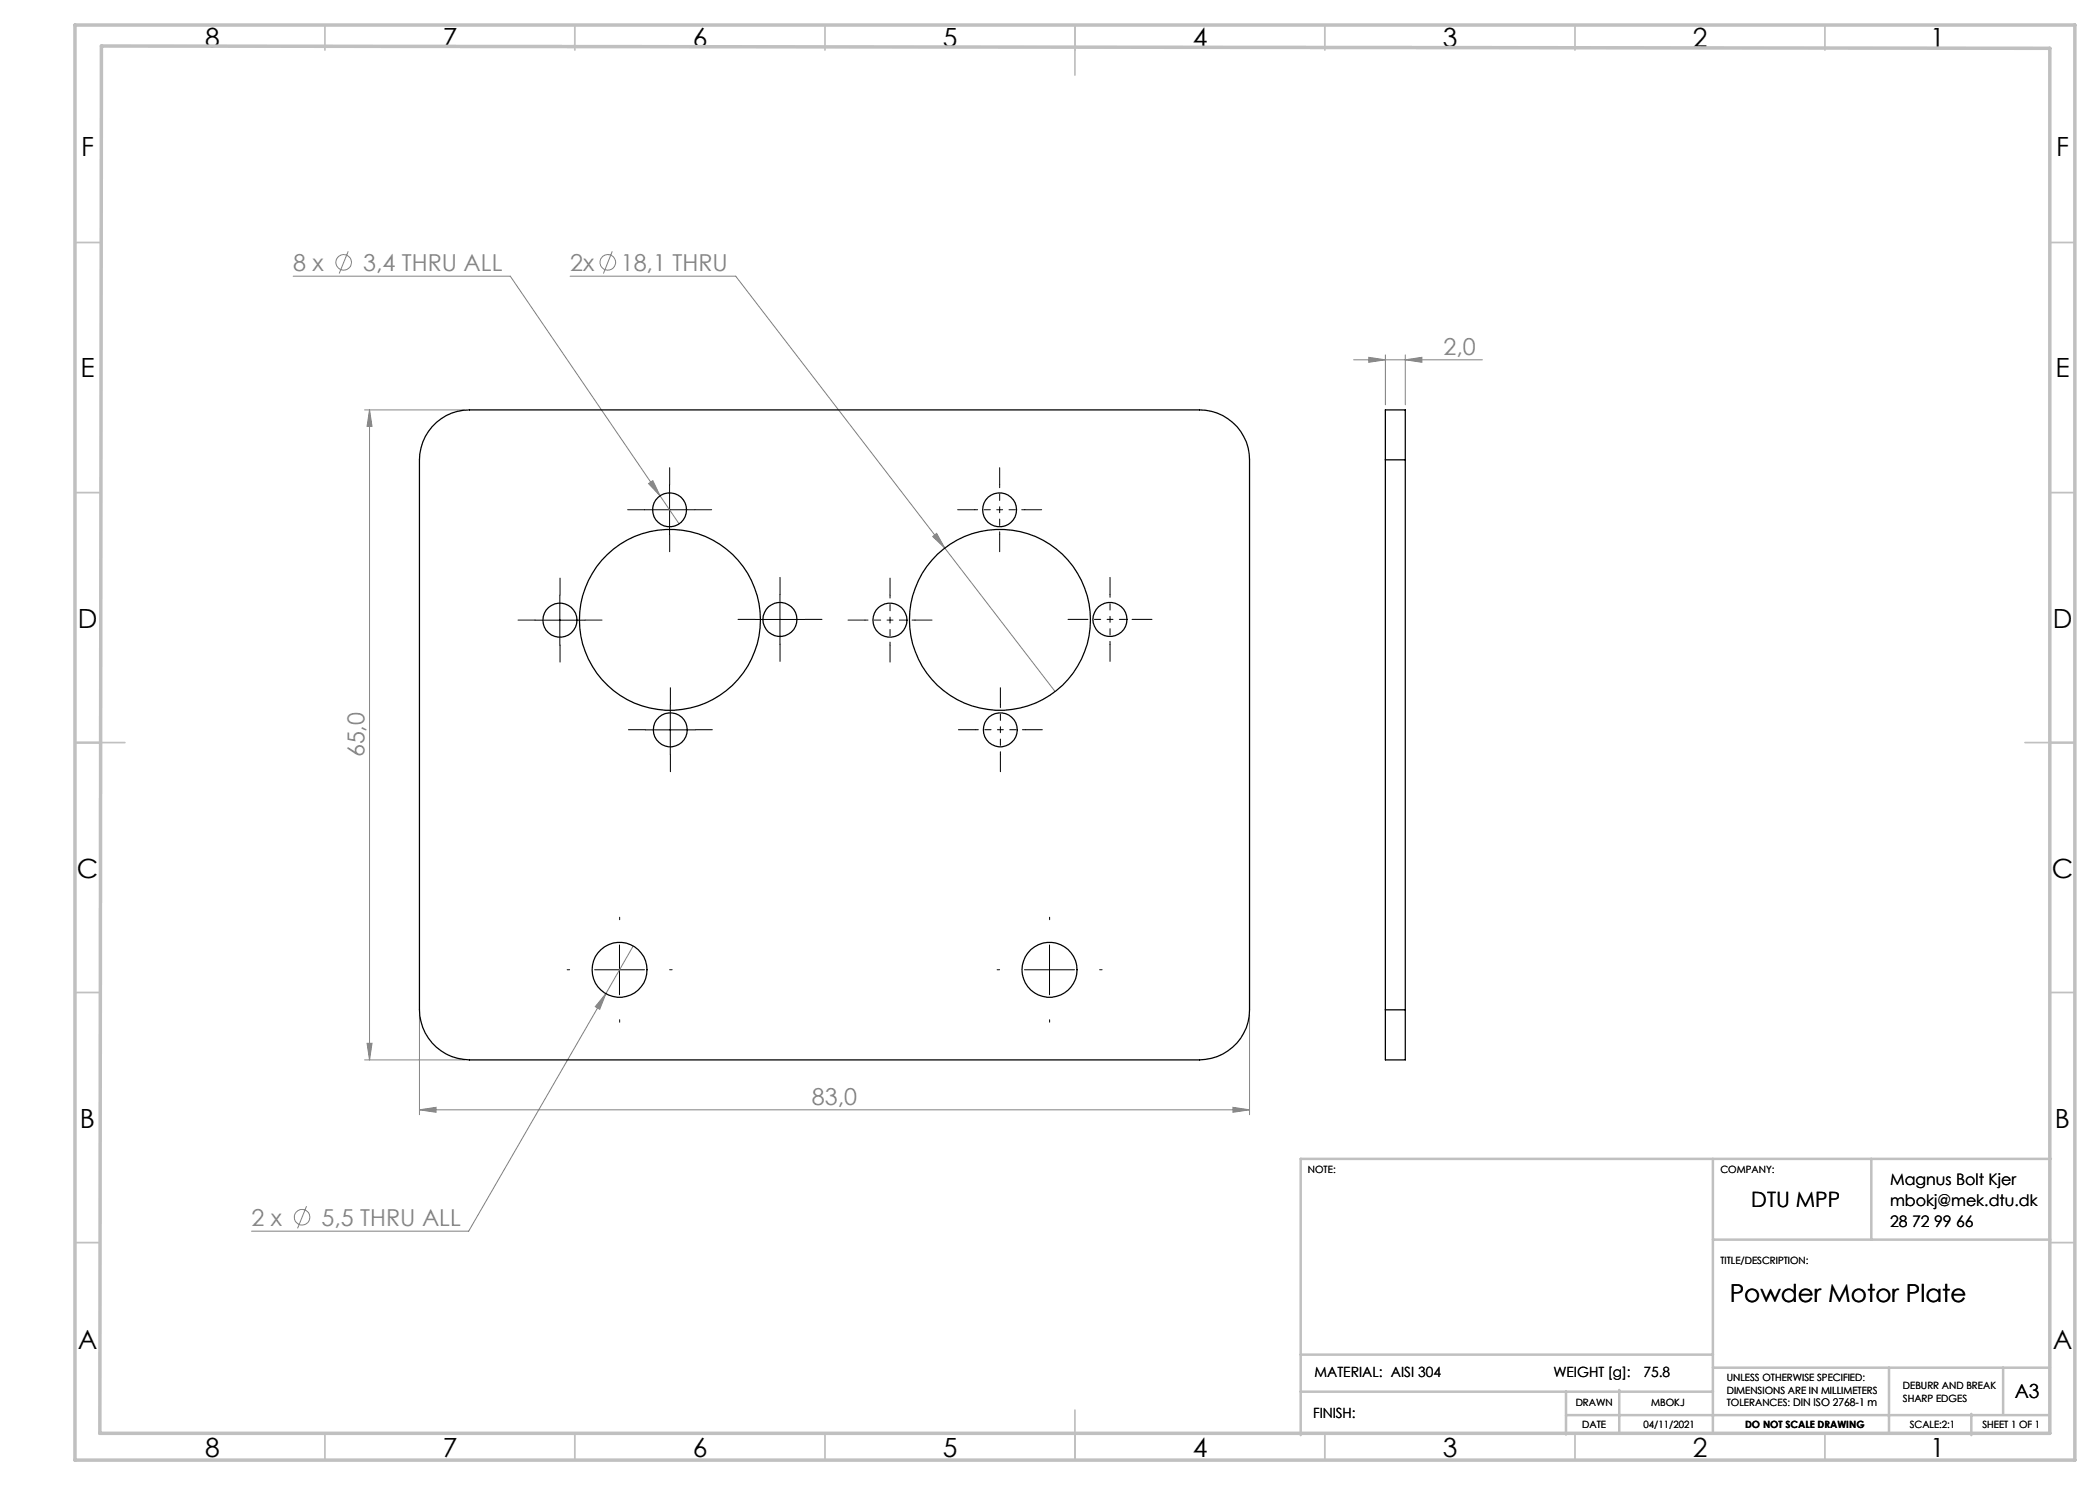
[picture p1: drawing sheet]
<svg xmlns="http://www.w3.org/2000/svg" width="420mm" height="297mm" viewBox="0 0 420 297" stroke-linecap="round" stroke-linejoin="round" font-family="sans-serif">
<g fill="none" stroke="#808080" stroke-width=".2">
<path d="M58.6 55.2h43.5l29.9 44M69.6 50.3l-1.8 4.4M114 55.2h33.1l41.8 54.4M122.4 50.3l-1.7 4.4M270.7 72h25.8M273.8 71.5l3.3 .5-3.3 .5zM277.1 71v10M281.1 72l3.3-.5v1zM281.1 71v10M72.9 82h20M73.9 82v130M73.9 82l.5 3.3h-1z"/>
<path d="M129.7 96.7l.9-.6 1.4 3.1zM132 99.2l3.8 5.6M186.5 107.3l.8-.6 1.6 2.9zM188.9 109.6l22.1 28.7M121.2 198.7l-1.3 3.2-.8-.6zM121.2 198.7l-27.5 47.5h-43.4M126.6 189.2l-5.4 9.5M72.9 212h20M73.4 208.7h1l-.5 3.3zM83.9 202.9v20.1M249.9 202.9v20.1M83.9 222l3.3-.5v1z"/>
<path d="M83.9 222h166M246.6 221.5l3.3 .5-3.3 .5zM61.3 241.2l-1.8 4.5"/>
<circle cx="68.8" cy="52.5" r="1.55"/>
<circle cx="121.6" cy="52.5" r="1.55"/>
<circle cx="60.4" cy="243.4" r="1.55"/>
</g>
<g fill="none" stroke="#000" stroke-width=".2" stroke-dasharray="15.2 1.3 1.3 1.3">
<path d="M133.9 96.9v-3.4M199.9 96.9v-3.4M112 119v-3.4M128.9 101.9h-3.4M133.9 106.9v3.4M138.9 101.9h3.4M156 118.9v-3.4M178 119v-3.4M194.9 101.9h-3.4M199.9 106.9v3.4M204.9 101.9h3.4M222 118.9v-3.4"/>
<path d="M107 124h-3.4M112 129v3.4M117 124h3.4M151 123.9h-3.4M156 128.9v3.4M161 123.9h3.4M173 124h-3.4M178 129v3.4M183 124h3.4M217 123.9h-3.4M222 128.9v3.4M227 123.9h3.4"/>
<path d="M129.1 145.9h-3.4M134.1 140.9v-3.4M134.1 150.9v3.4M139.1 145.9h3.4M195.1 145.9h-3.4M200.1 140.9v-3.4M200.1 150.9v3.4M205.1 145.9h3.4M113.9 193.9h-.5M123.9 183.9v-.5M133.9 193.9h.5M199.9 193.9h-.5"/>
<path d="M209.9 183.9v-.5M219.9 193.9h.5M123.9 203.9v.5M209.9 203.9v.5"/>
</g>
<g fill="none" stroke="#000" stroke-width=".2" stroke-dasharray="15.2 1.3 1.3 1.3" stroke-dashoffset="14.6">
<path d="M199.9 101.9v-5M199.9 101.9h-5M199.9 101.9v5M199.9 101.9h5M178 124v-5M178 124h-5M178 124v5M178 124h5M222 123.9v-5M222 123.9h-5M222 123.9v5M222 123.9h5"/>
<path d="M200.1 145.9v-5M200.1 145.9h-5M200.1 145.9v5M200.1 145.9h5"/>
</g>
<path d="M133.9 97v10M112 119v10M128.9 101.9h10M156 118.9v10M107 124h10M151 123.9h10M129 146h10.1M134.1 141v10M118.9 194h10M123.9 189v10M204.9 194h10M209.9 189v10" fill="none" stroke="#000" stroke-width=".2"/>
<g fill="none" stroke="#c0c0c0" stroke-width=".35">
<path d="M65 5v5M115 5v5M165 5v5M215 5v10M265 5v5M315 5v5M365 5v5M15 48.5h5M410 48.5h5M15 98.5h5M410 98.5h5M15 148.5h10"/>
<path d="M405 148.5h10M15 198.5h5M410 198.5h5M15 248.5h5M410 248.5h5M65 287v5M115 287v5M165 287v5M215 282v10M265 287v5M315 287v5M365 287v5"/>
</g>
<g fill="none" stroke="#c0c0c0" stroke-width=".5">
<path d="M342.6 231.8v54.8M374.3 231.8v16.1M410.2 231.8h-150.1v55.2M342.6 247.9h67.5M260.1 278.3h82.5M260.1 270.9h82.5M313.2 278.3v8.6M323.8 278v8.7M342.6 273.5h67.4M377.8 273.5v13.2M400.6 273.5v9.3M313.2 283h96.8"/>
<path d="M394.3 282.8v4.2"/>
</g>
<path d="M15 5h400v287h-400zM20.3 9.2l389.7 .5v277h-390z" fill="none" stroke="#c0c0c0" stroke-width=".7"/>
<g fill="#808080">
<path d="M83.9 222l3.3-.5v1zM246.6 221.5l3.3 .5-3.3 .5zM129.7 96.7l2.3 2.5-1.4-3.1zM186.5 107.3l2.4 2.3-1.6-2.9zM121.2 198.7l-2.1 2.6 .8 .6zM273.8 71.5l3.3 .5-3.3 .5zM281.1 72l3.3-.5v1z"/>
<path d="M73.9 82l.5 3.3h-1zM73.4 208.7h1l-.5 3.3z"/>
</g>
<g fill="none" stroke="#000" stroke-width=".25">
<path d="M86.4 85.3a9.8 9.8 0 0 1 7.5-3.3h146a10 10 0 0 1 10 10v110a10 10 0 0 1-10 10h-146a10.1 10.1 0 0 1-10-10v-110a10 10 0 0 1 2.5-6.7zM277.1 92v-10h4v10M277.1 92h4M277.1 92v110M281.1 92v110M277.1 202v10h4v-10M277.1 202h4"/>
<circle cx="133.9" cy="102" r="3.4"/>
<circle cx="199.9" cy="102" r="3.4"/>
<circle cx="112" cy="124.1" r="3.4"/>
<circle cx="134" cy="124" r="18.1"/>
<circle cx="156" cy="123.9" r="3.4"/>
<circle cx="178" cy="124.1" r="3.4"/>
<circle cx="200" cy="124" r="18.1"/>
<circle cx="222" cy="123.9" r="3.4"/>
<circle cx="134" cy="146" r="3.4"/>
<circle cx="200.1" cy="146" r="3.4"/>
<circle cx="123.9" cy="194" r="5.5"/>
<circle cx="209.9" cy="194" r="5.5"/>
</g>
<g font-size="5.3">
<text x="41" y="9.5">8</text>
<text x="88.5" y="9.5">7</text>
<text x="138.5" y="9.5">6</text>
<text x="188.5" y="9.5">5</text>
<text x="238.5" y="9.5">4</text>
<text x="288.5" y="9.5">3</text>
<text x="338.5" y="9.5">2</text>
<text x="386" y="9.5">1</text>
<text x="16.2" y="31.3">F</text>
<text x="411.2" y="31.3">F</text>
<text x="16.1" y="75.5">E</text>
<text x="411.1" y="75.5">E</text>
<text x="15.5" y="125.5">D</text>
<text x="410.5" y="125.5">D</text>
<text x="15.4" y="175.5">C</text>
<text x="410.4" y="175.5">C</text>
<text x="16" y="225.5">B</text>
<text x="411" y="225.5">B</text>
<text x="15.5" y="269.8">A</text>
<text x="410.5" y="269.8">A</text>
<text x="41" y="291.5">8</text>
<text x="88.5" y="291.5">7</text>
<text x="138.5" y="291.5">6</text>
<text x="188.5" y="291.5">5</text>
<text x="238.5" y="291.5">4</text>
<text x="288.5" y="291.5">3</text>
<text x="338.5" y="291.5">2</text>
<text x="386" y="291.5">1</text>
</g>
<text font-size="4.9" x="345.9" y="260.4">Powder Motor Plate</text>
<g font-size="4.7" fill="#808080">
<text x="58.6" y="54.2">8 x</text>
<text x="72.6" y="54.2">3,4 THRU ALL</text>
<text x="114" y="54.2">2x</text>
<text x="124.1" y="54.2">18,1 THRU</text>
<text x="288.7" y="70.9">2,0</text>
<text x="72.9" y="151.5" transform="rotate(-90 72.9 151.5)">65,0</text>
<text x="162.4" y="220.9">83,0</text>
<text x="50.3" y="245.1">2 x</text>
<text x="64.3" y="245.1">5,5 THRU ALL</text>
</g>
<text font-size="4.2" x="350.3" y="241.4">DTU MPP</text>
<text font-size="3.9" x="403" y="279.6">A3</text>
<g font-size="3.2">
<text x="378" y="237">Magnus Bolt Kjer</text>
<text x="378" y="241.1">mbokj@mek.dtu.dk</text>
<text x="378" y="245.3">28 72 99 66</text>
</g>
<g font-size="2.8">
<text x="262.9" y="275.4">MATERIAL: AISI 304</text>
<text x="310.7" y="275.4">WEIGHT [g]:</text>
<text x="328.7" y="275.4">75.8</text>
<text x="262.6" y="283.6">FINISH:</text>
</g>
<g font-size="2">
<text x="261.6" y="234.6">NOTE:</text>
<text x="344.1" y="234.6">COMPANY:</text>
<text x="344.1" y="252.7">TITLE/DESCRIPTION:</text>
<text x="315.1" y="281.3">DRAWN</text>
<text x="330.2" y="281.3">MBOKJ</text>
<text x="345.4" y="276.3">UNLESS OTHERWISE SPECIFIED:</text>
<text x="345.4" y="278.8">DIMENSIONS ARE IN MILLIMETERS</text>
<text x="345.4" y="281.3">TOLERANCES: DIN ISO 2768-1 m</text>
<text x="380.6" y="277.8">DEBURR AND BREAK</text>
<text x="380.6" y="280.3">SHARP EDGES</text>
<text x="316.4" y="285.6">DATE</text>
<text x="328.7" y="285.6">04/11/2021</text>
<text x="349" y="285.6">DO NOT SCALE DRAWING</text>
<text x="381.9" y="285.6">SCALE:2:1</text>
<text x="396.5" y="285.6">SHEET 1 OF 1</text>
</g>
</svg>
